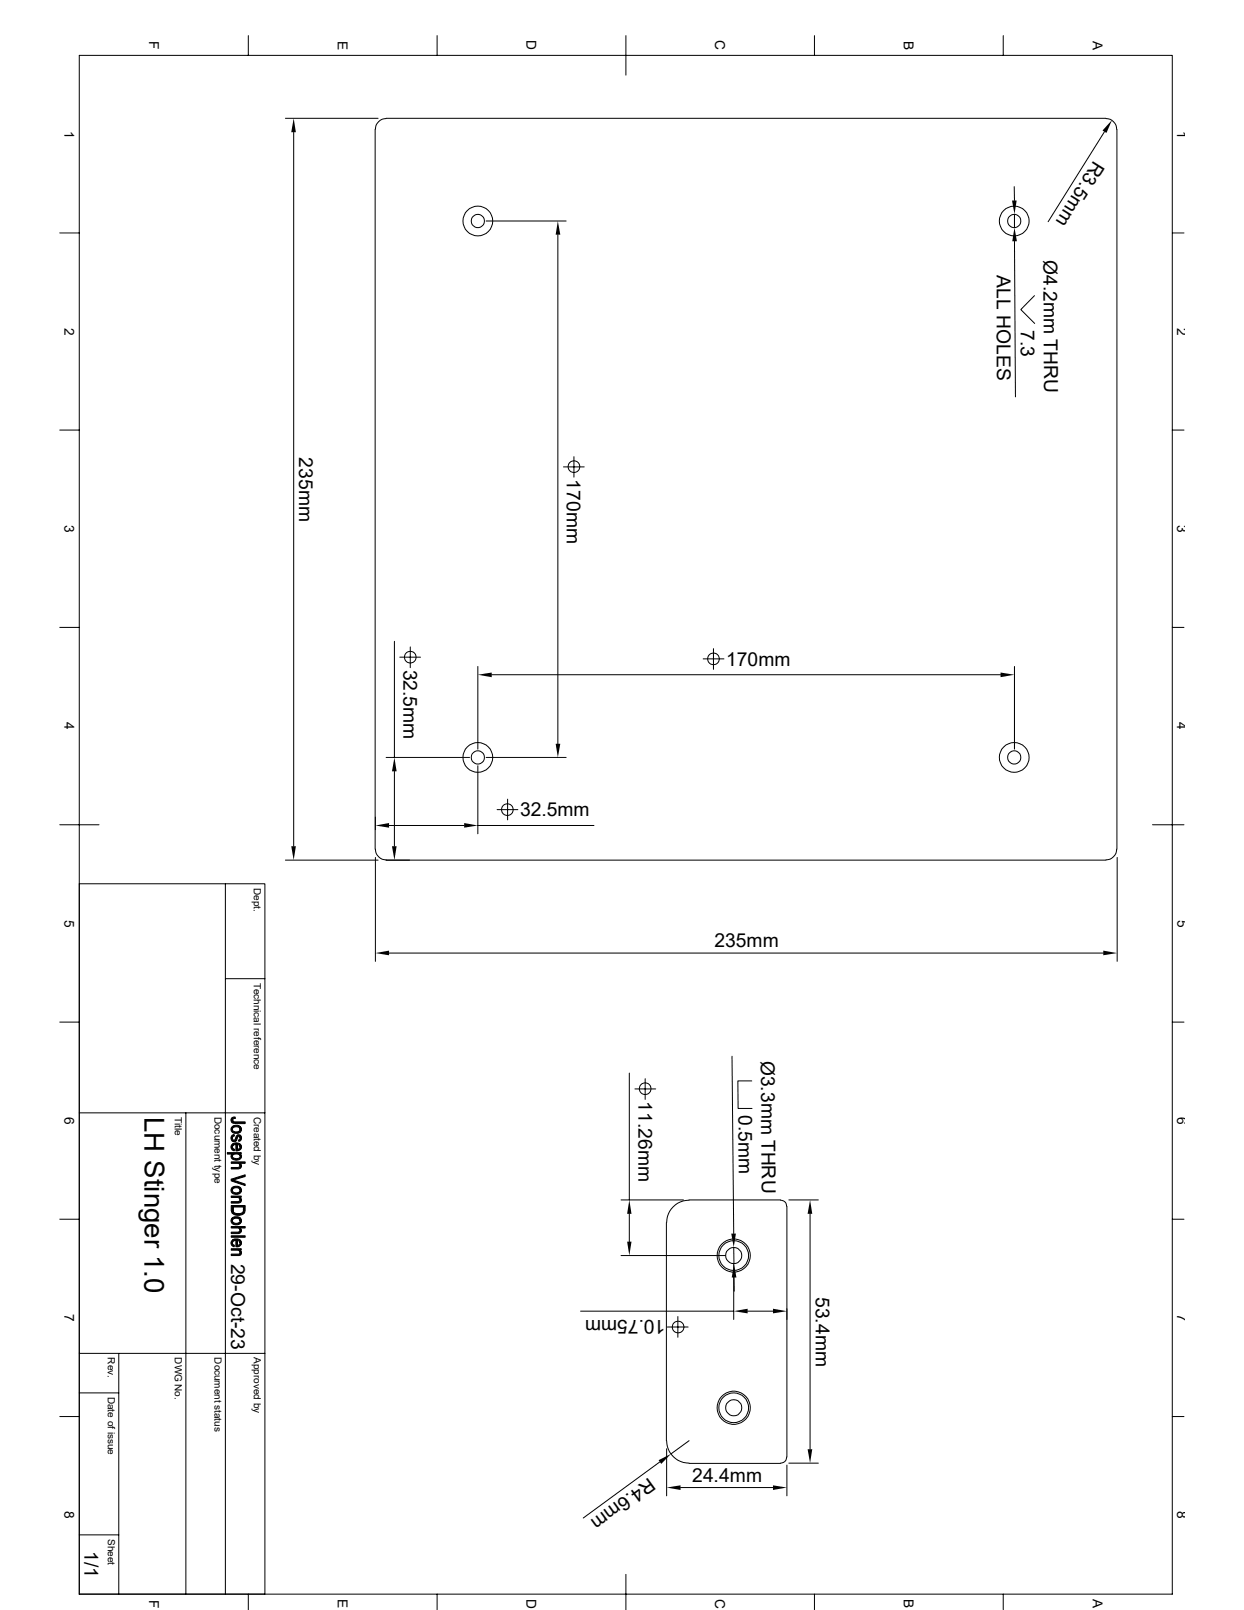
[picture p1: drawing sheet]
<svg xmlns="http://www.w3.org/2000/svg" width="216mm" height="279mm" viewBox="0 0 216 279" stroke-linecap="round" stroke-linejoin="round" font-family="sans-serif">
<g fill="none" stroke="#000" stroke-width=".17">
<path d="M13.8 9.6h189.7v267h-189.7zM43.1 6.2v3.4M75.9 6.2v3.4M108.6 6.2v6.8M141.4 6.2v3.4M174.1 6.2v3.4M49.5 20.5h16.1M51 22.9v124M65.1 22.4v125M67 20.6a1.88 1.88 0 0 0-1.8 1.8M67 20.5h124.9M84.4 38.4h13.9"/>
<path d="M176 32.4l.1 2.4M176.1 37.2v2.3M191.7 22.9l-9.8 15.6M191.9 20.6a1.88 1.88 0 0 1 1.9 1.8M193.8 22.4v125M10.4 40.4h3.4M96.8 40.7v88.4M176.1 41.9l.1 27M179.5 51.3l-2.3 2.4 2.4 2.4M203.5 40.4h2M10.4 74.6h3.4M99.6 79.2v3.6"/>
<path d="M203.5 74.6h2M97.8 81h3.6M10.4 108.9h3.4M68.5 111.3v20.1M69.4 114h3.6M71.2 112.3v3.6M82.9 115.7v14.3M85.3 117.1h88.4M122 114.3h3.6M123.8 112.6v3.6M176.1 115.7v14.3M203.5 108.9h2"/>
<path d="M67 131.4h14.5M68.5 133.9v13M82.9 132.9v11.8M84.4 131.4h13.9M88.1 138.7v3.6M10.4 143.1h6.8M13.8 153.4h32.2v123.2M39.1 153.4v123.2M49.5 149.3h16.1M65.2 148.8v18M65.2 141.8v2.2M65.2 147.4a1.88 1.88 0 0 0 1.8 1.8"/>
<path d="M67 149.3h124.9M67.5 143.3h13.1M82.9 143.3h20.2M86.3 140.5h3.6M193.8 147.4a1.88 1.88 0 0 1-1.9 1.8M193.9 148.8v18M200 143.1h5.5M10.4 177.4h3.4M39.1 169.8h6.9M67.5 165.4h124M203.5 177.4h2M13.8 193.1h32.2"/>
<path d="M32.3 193.1v83.5M109.2 186.2v22M110.2 189h3.6M112 187.2v3.6M127 183.3l.3 30.8M130.5 187.6h-2.4v4.8h2.4M10.4 211.6h3.4M107.8 208.2h10.8M107.8 217.9h18.1M109.2 210.7v4.8M115.7 212.2v37.8M119.6 208.2h15.9"/>
<path d="M119.6 208.3a3.9 3.9 0 0 0-3.9 3.9M127.3 219.3v9.7M127.3 216.5l.1 2.8M135.5 208.3a1.02 1.02 0 0 1 1 1M136.6 209.3v43.6M136.9 208.2h5.1M140.6 210.7v40.8M203.5 211.6h2M13.8 234.9h32.2M20.6 234.9v41.7M100.8 227.5h26.5M115.8 230.3h3.6"/>
<path d="M117.6 228.5v3.6M127.4 221.7v2.4M129.8 227.5h4.4M136.6 227.1v1.9M10.4 245.8h3.4M13.8 241.7h6.8M114.5 253.7l-13.3 9.7M115.7 250a3.9 3.9 0 0 0 3.9 3.9M115.7 251.4v8.2M118.1 258.1h16.1M119.6 254h15.9M119.6 250l-3.1 2.3"/>
<path d="M136.5 252.9a1.02 1.02 0 0 1-1 1M136.6 254.3v5.3M136.9 253.9h5.1M203.5 245.8h2M13.8 266.4h6.8M43.1 276.6v2.8M75.9 276.6v2.8M108.6 273.2v6.2M141.4 276.6v2.8M174.1 276.6v2.8"/>
<circle cx="82.9" cy="38.3" r="2.58"/>
<circle cx="82.9" cy="38.4" r="1.15"/>
<circle cx="176" cy="38.3" r="2.58"/>
<circle cx="176" cy="38.4" r="1.15"/>
<circle cx="99.6" cy="81" r="1.02"/>
<circle cx="71.2" cy="114" r="1.02"/>
<circle cx="123.8" cy="114.3" r="1.02"/>
<circle cx="82.9" cy="131.4" r="2.58"/>
<circle cx="82.9" cy="131.5" r="1.15"/>
<circle cx="176" cy="131.4" r="2.58"/>
<circle cx="176" cy="131.5" r="1.15"/>
<circle cx="88" cy="140.5" r="1.02"/>
<circle cx="112" cy="188.9" r="1.02"/>
<circle cx="127.3" cy="217.9" r="2.88"/>
<circle cx="127.3" cy="217.9" r="2.58"/>
<circle cx="127.3" cy="217.9" r="1.41"/>
<circle cx="117.7" cy="230.3" r="1.02"/>
<circle cx="127.3" cy="244.3" r="2.88"/>
<circle cx="127.3" cy="244.3" r="2.58"/>
<circle cx="127.3" cy="244.3" r="1.41"/>
</g>
<g fill="#000" stroke="#000" stroke-width=".17">
<path d="M40.4 197l.2-.1 .1 .2-.3 .2-.1 .2z" fill-rule="evenodd"/>
<path d="M40.2 198.7l.1-.2v.7l.4 .2-.1 .3a.7 .7 0 0 1-.4-1z" fill-rule="evenodd"/>
<path d="M40.2 194l.6-.2 .1 .3h-.4l-.1 .2v.6a.54 .54 0 0 1-.2-.9z" fill-rule="evenodd"/>
<path d="M40.4 195.5l.3-.2a.91 .91 0 0 1 1 .2v.5a.69 .69 0 0 0-.7-.5 .69 .69 0 0 0-.7 .5z" fill-rule="evenodd"/>
<path d="M40.4 198.5a1.16 1.16 0 0 1 1.3 0v.6l-.3-.4-.2-.1-.1 1.1h-.2v-1.1l-.4 .1-.2 .4z" fill-rule="evenodd"/>
<path d="M40.3 197v.5a.29 .29 0 0 0 .4 .4 .29 .29 0 0 0 .2-.5 .53 .53 0 0 1 .8-.4v.5a.25 .25 0 0 0-.3-.3 .25 .25 0 0 0-.2 .3 .59 .59 0 0 1-.9 .5 .59 .59 0 0 1 0-1z" fill-rule="evenodd"/>
<path d="M40.2 195.6l.1-.1v.5a.72 .72 0 0 0 .7 .4 .72 .72 0 0 0 .7-.4v-.5a.74 .74 0 0 1 0 1 .74 .74 0 0 1-.9 .2 .7 .7 0 0 1-.6-1.1z" fill-rule="evenodd"/>
<path d="M41.7 197a.61 .61 0 0 1-.3 1.1v-.3l.2-.1z" fill-rule="evenodd"/>
<path d="M41.2 198.6v.8h.2l.3-.2v-.7a.67 .67 0 0 1 .1 .8 .67 .67 0 0 1-.7 .4z" fill-rule="evenodd"/>
<path d="M40.4 194.4l.2 .3h1.9v.3l-1.9-.1h-.2z" fill-rule="evenodd"/>
<path d="M40.1 214.5h2.4v.2h-2.4z" fill-rule="evenodd"/>
<path d="M40.3 215.2v.7l.4 .2-.1 .3a.66 .66 0 0 1-.5-.5 .66 .66 0 0 1 .2-.7z" fill-rule="evenodd"/>
<path d="M40.3 206l.5-.1h.5l.4 .1v.5a.71 .71 0 0 0-.7-.4 .71 .71 0 0 0-.7 .4z" fill-rule="evenodd"/>
<path d="M40.3 211.3l.4-.1h.6l.4 .1v.5a.71 .71 0 0 0-.7-.4 .71 .71 0 0 0-.7 .4z" fill-rule="evenodd"/>
<path d="M40.3 215.2l.4-.2h.6l.4 .2v.5l-.1-.3-.4-.1-.1 1.1h-.2v-1.1l-.5 .1-.1 .3z" fill-rule="evenodd"/>
<path d="M41.7 200.3v.4z" fill-rule="evenodd"/>
<path d="M41.6 207.8l.1 .4z" fill-rule="evenodd"/>
<path d="M41.6 216.9l.1 .4z" fill-rule="evenodd"/>
<path d="M39.5 200h2.4v.3h-.2v.2a.82 .82 0 0 0-1.4 .2v-.4h-.8z" fill-rule="evenodd"/>
<path d="M40.1 207.6h1.8v.2h-.3v.2l-.3-.2h-1.2z" fill-rule="evenodd"/>
<path d="M40.1 216.7h1.8v.2h-.3v.3l-.2-.2h-1.3z" fill-rule="evenodd"/>
<path d="M40.2 200.4l.1-.1v.4a.75 .75 0 0 0 .7 .4 .75 .75 0 0 0 .7-.4v-.4a.65 .65 0 0 1 .1 .8 .65 .65 0 0 1-.8 .2h-.1a.66 .66 0 0 1-.6-.2 .66 .66 0 0 1-.1-.7z" fill-rule="evenodd"/>
<path d="M40.1 202.6h1.4l.2-.2v-.5a.54 .54 0 0 1 .2 .7 .54 .54 0 0 1-.7 .3h-1.1z" fill-rule="evenodd"/>
<path d="M40.2 206.2l.1-.2v.5a.75 .75 0 0 0 1.1 .4l.3-.2v-.7a.74 .74 0 0 1 .1 1 .74 .74 0 0 1-.9 .3 .72 .72 0 0 1-.7-.4 .72 .72 0 0 1 0-.7z" fill-rule="evenodd"/>
<path d="M40.1 208.5l1.5-.1 .1-.6a.56 .56 0 0 1 .1 .7 .56 .56 0 0 1-.6 .3h-1.1z" fill-rule="evenodd"/>
<path d="M40.2 211.5l.1-.2v.5a.69 .69 0 0 0 .7 .5 .69 .69 0 0 0 .7-.5v-.5a.74 .74 0 0 1 .1 1 .74 .74 0 0 1-.9 .3 .71 .71 0 0 1-.7-.4 .71 .71 0 0 1 0-.7z" fill-rule="evenodd"/>
<path d="M40.1 213.8h1.4l.2-.2v-.5a.54 .54 0 0 1 .2 .7 .54 .54 0 0 1-.7 .3h-1.1z" fill-rule="evenodd"/>
<path d="M41.2 215.3v.8h.1l.4-.2v-.7a.67 .67 0 0 1 .2 .8 .67 .67 0 0 1-.8 .4z" fill-rule="evenodd"/>
<path d="M40.1 217.6h1.3l.3-.2v-.4a.53 .53 0 0 1 .2 .7 .53 .53 0 0 1-.7 .2h-1.1z" fill-rule="evenodd"/>
<path d="M40.4 209.5v.4a.79 .79 0 0 0 1.2 .7 .66 .66 0 0 0 .6-.7v.8l-.6 .2h-.7l-.5-.3z" fill-rule="evenodd"/>
<path d="M40.1 201.6h2.4v.3h-.8v.4l-.1-.2-.3-.2h-1.2z" fill-rule="evenodd"/>
<path d="M40.1 204.6l2.4 .9v.2l-2.4-.8z" fill-rule="evenodd"/>
<path d="M40.1 204.6l2.4-.7v.3l-2.1 .6z" fill-rule="evenodd"/>
<path d="M40.1 209.2h2.4v.9l-.1 .4-.1 .1-.1-1.1h-1.8l-.1 1.1-.2-.5z" fill-rule="evenodd"/>
<path d="M40.1 212.9h2.4v.2h-.8v.4l-.1-.2-.3-.2h-1.2z" fill-rule="evenodd"/>
</g>
<g fill="#000">
<path d="M51 20.5l.4 2.4h-.9zM175.6 34.8h.8l-.3 2.4zM193 20.8l-1 2.3-.7-.5zM96.8 38.4l.4 2.3h-.8zM176.1 39.5l.4 2.4h-.8zM82.9 117.1l2.4-.4v.8zM173.7 116.7l2.4 .4-2.4 .4zM68.5 131.4l.3 2.5h-.8zM96.4 129.1h.8l-.4 2.3zM50.5 146.9h.9l-.4 2.4zM65.2 143.3l2.3-.5v.8zM68 146.9h.8l-.3 2.4z"/>
<path d="M80.6 142.8l2.3 .5-2.3 .3zM65.2 165.4l2.3-.4v.8zM191.5 165l2.4 .4-2.4 .4zM108.8 215.5h.8l-.4 2.4zM109.2 208.2l.4 2.5h-.8zM126.9 214.1h.8l-.4 2.4zM140.6 208.2l.4 2.5h-.8zM127.4 219.3l.4 2.4h-.8zM127.3 227.5l2.5-.4v.8zM134.2 227.1l2.4 .4-2.4 .4zM114.3 253.4l2.2-1.1-1.7 1.7zM115.7 258.1l2.4-.3v.8z"/>
<path d="M134.2 257.8l2.4 .3-2.4 .5zM140.2 251.5h.8l-.4 2.4z"/>
</g>
<text font-size="4.8" x="25.1" y="193.8" transform="rotate(90 25.1 193.8)">LH Stinger 1.0</text>
<g font-size="3.3">
<text x="189.9" y="27.7" transform="rotate(122 189.9 27.7)">R3.5mm</text>
<text x="173" y="47.8" transform="rotate(90 173 47.8)">ALL HOLES</text>
<text x="181.1" y="45.1" transform="rotate(90 181.1 45.1)">Ø4.2mm THRU</text>
<text x="177.2" y="57.3" transform="rotate(90 177.2 57.3)">7.3</text>
<text x="51.9" y="79.4" transform="rotate(90 51.9 79.4)">235mm</text>
<text x="98.4" y="83.2" transform="rotate(90 98.4 83.2)">170mm</text>
<text x="70" y="116.2" transform="rotate(90 70 116.2)">32.5mm</text>
<text x="126" y="115.5">170mm</text>
<text x="90.3" y="141.7">32.5mm</text>
<text x="124" y="164.4">235mm</text>
<text x="132" y="184.1" transform="rotate(90 132 184.1)">Ø3.3mm THRU</text>
<text x="110.8" y="191.1" transform="rotate(90 110.8 191.1)">11.26mm</text>
<text x="128.1" y="193.6" transform="rotate(90 128.1 193.6)">0.5mm</text>
<text x="40.1" y="219.3" transform="rotate(90 40.1 219.3)">29-Oct-23</text>
<text x="141.6" y="225.1" transform="rotate(90 141.6 225.1)">53.4mm</text>
<text x="115.5" y="229.1" transform="rotate(-180 115.5 229.1)">10.75mm</text>
<text x="112.6" y="256.4" transform="rotate(144 112.6 256.4)">R4.6mm</text>
<text x="120.1" y="257.2">24.4mm</text>
<text x="14.7" y="269.2" transform="rotate(90 14.7 269.2)">1/1</text>
</g>
<g font-size="2.4">
<text x="25.9" y="7.2" transform="rotate(90 25.9 7.2)">F</text>
<text x="58.6" y="7.1" transform="rotate(90 58.6 7.1)">E</text>
<text x="91.4" y="7" transform="rotate(90 91.4 7)">D</text>
<text x="124.1" y="7" transform="rotate(90 124.1 7)">C</text>
<text x="156.9" y="7.1" transform="rotate(90 156.9 7.1)">B</text>
<text x="189.7" y="7.1" transform="rotate(90 189.7 7.1)">A</text>
<text x="11.2" y="22.6" transform="rotate(90 11.2 22.6)">1</text>
<text x="204.3" y="22.6" transform="rotate(90 204.3 22.6)">1</text>
<text x="11.2" y="56.9" transform="rotate(90 11.2 56.9)">2</text>
<text x="204.3" y="56.9" transform="rotate(90 204.3 56.9)">2</text>
<text x="11.2" y="91.1" transform="rotate(90 11.2 91.1)">3</text>
<text x="204.3" y="91.1" transform="rotate(90 204.3 91.1)">3</text>
<text x="11.2" y="125.3" transform="rotate(90 11.2 125.3)">4</text>
<text x="204.3" y="125.4" transform="rotate(90 204.3 125.4)">4</text>
<text x="11.2" y="159.6" transform="rotate(90 11.2 159.6)">5</text>
<text x="204.3" y="159.6" transform="rotate(90 204.3 159.6)">5</text>
<text x="11.2" y="193.8" transform="rotate(90 11.2 193.8)">6</text>
<text x="204.3" y="193.8" transform="rotate(90 204.3 193.8)">6</text>
<text x="11.2" y="228" transform="rotate(90 11.2 228)">7</text>
<text x="204.3" y="228.1" transform="rotate(90 204.3 228.1)">7</text>
<text x="11.2" y="262.3" transform="rotate(90 11.2 262.3)">8</text>
<text x="204.3" y="262.3" transform="rotate(90 204.3 262.3)">8</text>
<text x="25.9" y="277.6" transform="rotate(90 25.9 277.6)">F</text>
<text x="58.6" y="277.5" transform="rotate(90 58.6 277.5)">E</text>
<text x="91.4" y="277.5" transform="rotate(90 91.4 277.5)">D</text>
<text x="124.1" y="277.5" transform="rotate(90 124.1 277.5)">C</text>
<text x="156.9" y="277.5" transform="rotate(90 156.9 277.5)">B</text>
<text x="189.7" y="277.5" transform="rotate(90 189.7 277.5)">A</text>
</g>
<g font-size="1.7">
<text x="44" y="154.1" transform="rotate(90 44 154.1)">Dept.</text>
<text x="44" y="170.5" transform="rotate(90 44 170.5)">Technical reference</text>
<text x="30.4" y="193.8" transform="rotate(90 30.4 193.8)">Title</text>
<text x="37.2" y="193.8" transform="rotate(90 37.2 193.8)">Document type</text>
<text x="44" y="193.8" transform="rotate(90 44 193.8)">Created by</text>
<text x="18.7" y="235.5" transform="rotate(90 18.7 235.5)">Rev.</text>
<text x="30.4" y="235.5" transform="rotate(90 30.4 235.5)">DWG No.</text>
<text x="37.2" y="235.5" transform="rotate(90 37.2 235.5)">Document status</text>
<text x="44" y="235.5" transform="rotate(90 44 235.5)">Approved by</text>
<text x="18.7" y="242.4" transform="rotate(90 18.7 242.4)">Date of issue</text>
<text x="18.7" y="267" transform="rotate(90 18.7 267)">Sheet</text>
</g>
</svg>
